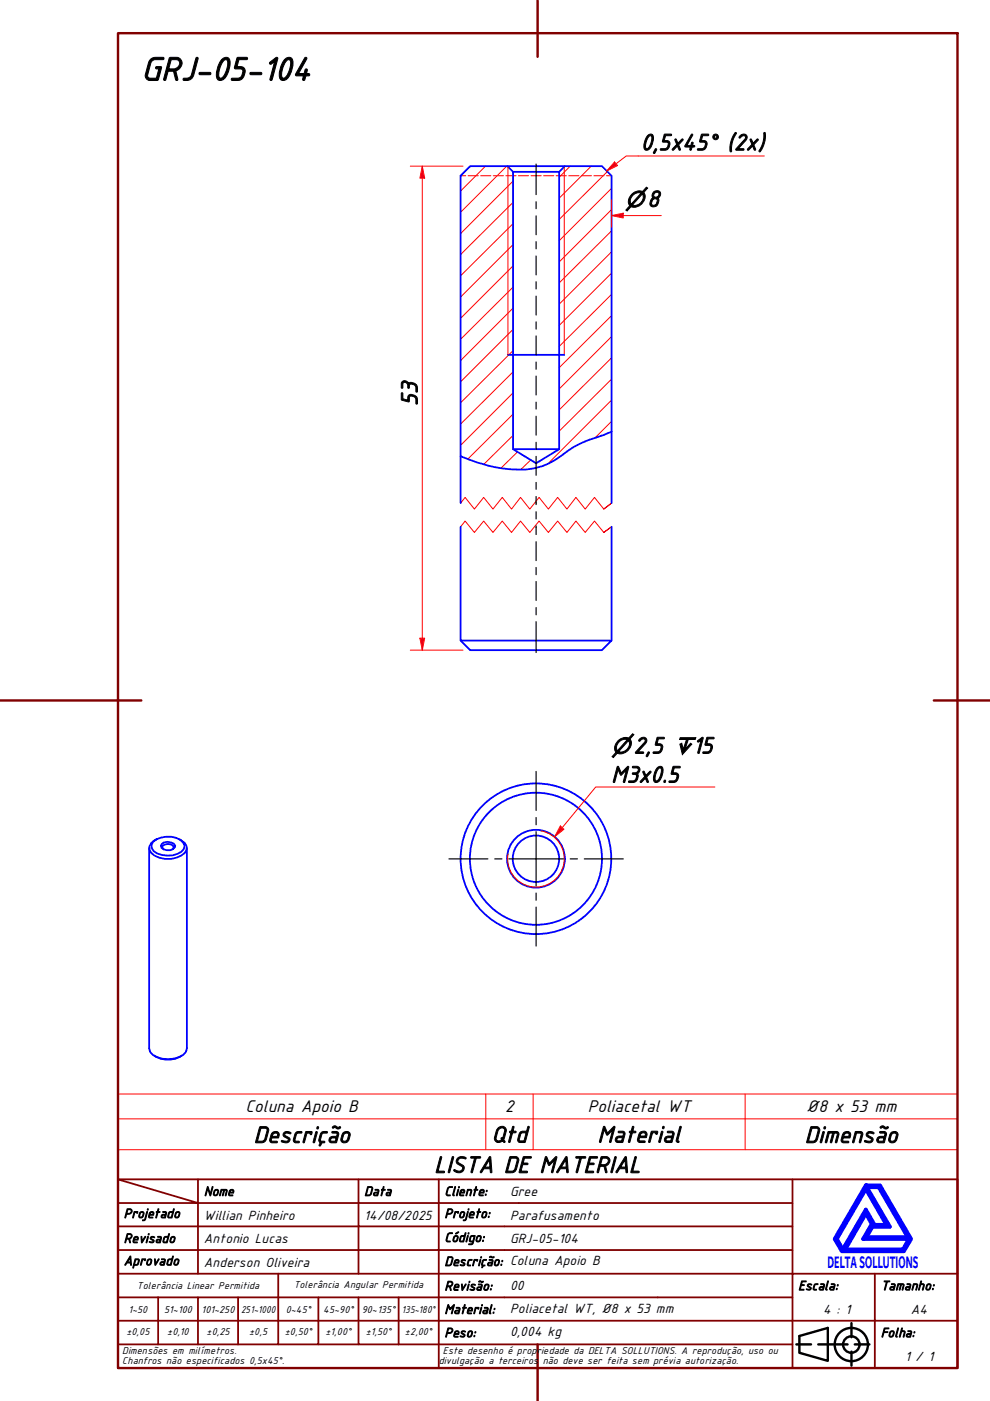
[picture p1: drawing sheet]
<svg xmlns="http://www.w3.org/2000/svg" width="210mm" height="297mm" viewBox="0 0 210 297" stroke-linecap="round" stroke-linejoin="round" font-family="sans-serif">
<!-- layer: Hatch (ABNT) -->
<g fill="none" stroke="#f00" stroke-width=".21">
<path d="M102.9 35.2l-5.2 5.3M107.4 35.2l-9.7 9.8M108.8 38.4l-11.1 11.1M120.9 35.2l-2.3 2.4M125.3 35.2l-6.7 6.8M128.8 36.4l-10.2 10.1M129.7 39.9l-11.1 11.1M108.8 56.4l-11.1 11.1M108.8 51.9l-11.1 11.1M108.8 47.4l-11.1 11.1M108.8 42.9l-11.1 11.1M129.7 57.9l-11.1 11.1"/>
<path d="M129.7 53.4l-11.1 11.1M129.7 48.9l-11.1 11.1M129.7 44.4l-11.1 11.1M108.8 78.9l-11.1 11M108.8 74.3l-11.1 11.1M108.8 69.8l-11.1 11.1M108.8 65.3l-11.1 11.1M108.8 60.9l-11.1 11M129.7 75.9l-11.1 11M129.7 71.4l-11.1 11.1M129.7 66.9l-11.1 11.1M129.7 62.4l-11.1 11.1"/>
<path d="M108.8 92.3l-6.2 6.2M108.8 87.8l-9.6 9.5M108.8 83.3l-11.1 11.1M109.7 95.8l-3.5 3.4M112.5 97.5l-2.1 2.1M129.7 89.3l-3.5 3.5M129.7 84.8l-13.6 13.5M129.7 80.4l-11.1 11"/>
</g>
<!-- layer: Hidden (ABNT) -->
<g fill="none" stroke="#f00" stroke-width=".21">
<path d="M97.7 37.3h1M99.3 37.3h2.1M101.9 37.3h2.2M104.6 37.3h2.1M107.3 37.3h2.1M109.9 37.3h2.2M112.6 37.3h2.1M115.3 37.3h2.1M117.9 37.3h2.2M120.6 37.3h2.1M123.3 37.3h2.1M125.9 37.3h2.2"/>
<path d="M128.6 37.3h1.1"/>
</g>
<!-- layer: Linha Corte (ABNT) -->
<path d="M97.7 111.7l.9-1.2 2 2.4 2-2.4 1.9 2.4 2-2.4 2 2.4 1.9-2.4 1.9 2.4 2-2.4 2 2.4 1.9-2.4 2 2.4 1.9-2.4 2 2.4 1.9-2.4 2 2.4 1.7-1.2-1.7 1.2M97.7 106.7l.9-1.2 2 2.4 2-2.4 1.9 2.4 2-2.4 2 2.4 1.9-2.4 1.9 2.4 2-2.4 2 2.4 1.9-2.4 2 2.4 1.9-2.4 2 2.4 1.9-2.4 2 2.4 1.7-1.2-1.7 1.2" fill="none" stroke="#f00" stroke-width=".21"/>
<!-- layer: Visible (ABNT) -->
<g fill="none" stroke="#00f" stroke-width=".38">
<path d="M107.6 35.2h12.2M108.8 36.4h9.8M107.7 75.2h11.9M108.8 95.2h9.8M129.7 91.6v-54.3l-2.1-2.1h-7.8l-1.2 1.2v58.8l-4.9 3-4.9-3v-58.8l-1.2-1.2h-7.9l-2 2.1v69.4M129.7 91.6l-1.7 .7a26.1 26.1 0 0 0-10.2 5.2 14.6 14.6 0 0 1-9.7 2 32.9 32.9 0 0 1-10.4-2.8M129.7 91.6v15.1M97.7 111.7v24.1h32l-2.1 2h-27.9l-2-2M129.7 111.7v24.1M31.6 179.8v42.4a2.82 2.82 0 0 0 2.8 2.3 6.1 6.1 0 0 0 4.5-.9l.5-.6 .2-.8v-42.4M32.4 178.5a4.9 4.9 0 0 1 6.5 .2l.2 .6-.1 .6a4.2 4.2 0 0 1-4.6 1.4 2.13 2.13 0 0 1-2.3-2.2zM33.1 178a1.8 1.8 0 0 0-1.4 1.5 1.8 1.8 0 0 0 1.1 1.9 5.6 5.6 0 0 0 6.4-.6 1.76 1.76 0 0 0-1.1-2.8"/>
<path d="M34.3 178.9a2.03 2.03 0 0 1 2.8 .3 1.36 1.36 0 0 1-1.7 1.1l-.7-.2-.5-.3-.1-.5zM34.7 180.1l-.3-.4 .1-.4a1.81 1.81 0 0 1 2.2 0l.1 .4-.2 .4M32.8 223.9a5.5 5.5 0 0 0 5.6 0"/>
<circle cx="113.6" cy="182.1" r="6.1"/>
<circle cx="113.6" cy="182.1" r="4.9"/>
<circle cx="113.6" cy="182.1" r="14"/>
<circle cx="113.6" cy="182.1" r="16"/>
</g>
<!-- layer: Visible Narrow (ABNT) -->
<path d="M107.7 35.4v39.8M119.6 35.4v39.8M114.7 176.2a6 6 0 0 1 4.8 6.9 6 6 0 0 1-6.9 4.9 6 6 0 0 1-4.9-7" fill="none" stroke="#f00" stroke-width=".21"/>
<path d="M25 237.2h178v-5.2h-178v11.8M103 232v11.8M113 232v11.8M158 232v11.8M203 237.2v6.6h-178M25 243.8v6.2h178v-6.2" fill="none" stroke="#f00" stroke-width=".21"/>
<!-- layer: Borda A3/A4 (ABNT) -->
<path d="M25 7h178v283.1h-178zM114 0v12.1M0 148.5h30M198 148.5h12M114 285v12" fill="none" stroke="#800000" stroke-width=".51"/>
<path d="M183.6 257.3l1.2 2.2-1.8 3.2h9.7l-1.2 2.2h-12.3zM183.6 252.1l4.4 7.6h-2.6l-1.8-3.2-4.9 8.4-1.3-2.2zM183.6 251.3h3l6.6 11.4-1.6 2.6h-13.1l-1.5-2.6zM183.8 251.7h2.5l6.2 10.6h-8.8l1.3-2.2h3.7zM185 259.7h.2l-.2 .2z" fill="none" stroke="#00f" stroke-width=".83"/>
<!-- layer: 0 -->
<path d="M178.5 265.3h13.1" fill="none" stroke="#000" stroke-width=".21"/>
<g fill="none" stroke="#800000" stroke-width=".38">
<path d="M25 250l17 5.1h-17M25 250h178v40.1h-178zM42 255.1h34v4.9h17M42 255.1v15M42 250v5.1M76 250v5.1h17v4.9M93 250v5.1h75M168 250v20.1h-143M25 260h51v10.1M25 275.1h17M33.5 275.1v9.9M50.5 275.1h-8.5v9.9"/>
<path d="M59 270.1v14.9h-8.5M67.5 275.1v9.9h-8.5M76 275.1v9.9h8.5M84.5 275.1v9.9M93 275.1h-42.5v9.9M93 260v5h-68M93 275.1v9.9h75M93 260h75M93 275.1h75M168 265h-75v10.1M185.5 270.1v9.9h17.5M203 270.1h-35v9.9h17.5v10.1"/>
<path d="M25 285h25.5M25 280h143v10.1M67.5 285h8.5M84.5 285h8.5v5.1"/>
</g>
<g fill="none" stroke="#000" stroke-width=".51">
<path d="M168.8 285h3.2M169.5 283.3l6-1.8v7l-6-1.7zM173.5 285h6.2M180.5 280.5v3M180.5 286.6v2.9M181.2 285h3.1"/>
<circle cx="180.5" cy="285.1" r="3.5"/>
<circle cx="180.5" cy="285.1" r="1.75"/>
</g>
<!-- layer: Linha de centro (ISO) -->
<g fill="none" stroke="#000" stroke-width=".25">
<path d="M113.7 34.8v6.5M113.7 42.8v1.4M113.7 45.8v4M113.7 51.2v1.6M113.7 54.3v4M113.7 59.7v1.6M113.7 62.8v4M113.7 68.2v1.6M113.7 71.2v4M113.7 76.8v1.5M113.7 79.7v4M113.7 85.3v1.4"/>
<path d="M113.7 88.3v4M113.7 93.8v1.4M113.7 96.8v4M113.7 102.3v1.4M113.7 105.3v1.7M113.7 108.5v1.5M113.7 111.5v1.8M113.7 114.9v4M113.7 120.3v1.5M113.7 123.3v4M113.7 128.8v1.6M113.7 131.8v6.6"/>
</g>
<!-- layer: Marca de centro (ISO) -->
<path d="M113.7 163.6v8.2M113.7 173.3v1.6M113.7 176.3v11.5M95.2 182.1h8.2M104.9 182.1h1.5M107.9 182.1h11.5M113.7 189.3v1.6M113.7 192.3v8.3M120.9 182.1h1.5M123.9 182.1h8.2" fill="none" stroke="#000" stroke-width=".25"/>
<path d="M89.5 135.3v2.5" fill="none" stroke="#f00" stroke-width=".21"/>
<path d="M89 135.3h1l-.5 2.5z" fill="#f00"/>
<path d="M89.5 35.2v2.6M89 135.3h1l-.5 2.5z" fill="none" stroke="#f00" stroke-width=".21"/>
<path d="M89.5 35.2l.5 2.6h-1z" fill="#f00"/>
<path d="M87 35.2h11.2M89.5 35.2l.5 2.6h-1zM89.5 37.8v97.5M129.7 45.7h2.4M87 137.8h11.2" fill="none" stroke="#f00" stroke-width=".21"/>
<path d="M129.7 45.7l2.4-.5v1z" fill="#f00"/>
<path d="M129.7 45.7l2.4-.5v1zM129.7 42.3v5.9M132.1 45.7h8.1" fill="none" stroke="#f00" stroke-width=".21"/>
<path d="M119.2 175.5l-1.6 1.9" fill="none" stroke="#f00" stroke-width=".21"/>
<path d="M118.8 175.1l.8 .7-2 1.6z" fill="#f00"/>
<path d="M130.6 34.7l-1.9 1.5M118.8 175.1l.8 .7-2 1.6zM151.6 166.9h-25.3l-7.1 8.6" fill="none" stroke="#f00" stroke-width=".21"/>
<path d="M130.3 34.3l.6 .8-2.2 1.1z" fill="#f00"/>
<path d="M130.3 34.3l.6 .8-2.2 1.1zM162.1 33.1h-29.3l-2.2 1.6" fill="none" stroke="#f00" stroke-width=".21"/>
<text font-size="7.6" x="30" y="17.1">GRJ-05-104</text>
<g font-size="5.3">
<text x="135.8" y="31.9">0,5x45° (2x)</text>
<text x="88.5" y="86.1" transform="rotate(-90 88.5 86.1)">53</text>
<text x="129.6" y="165.9">M3x0.5</text>
<text x="53.8" y="242.3">Descrição</text>
<text x="104.2" y="242.2">Qtd</text>
<text x="126.7" y="242.2">Material</text>
<text x="170.6" y="242.3">Dimensão</text>
<text x="92.1" y="248.7">LISTA DE MATERIAL</text>
</g>
<g font-size="4.8">
<text x="132.5" y="43.9">⌀8</text>
<text x="129.6" y="159.8">⌀2,5 ↧15</text>
</g>
<g font-size="3.9">
<text x="52.1" y="235.8">Coluna Apoio B</text>
<text x="107.1" y="235.8">2</text>
<text x="124.7" y="235.8">Poliacetal WT</text>
<text x="170.9" y="235.8">Ø8 x 53 mm</text>
</g>
<text font-size="3.8" fill="#00f" x="175.5" y="268.8">DELTASOLLUTIONS</text>
<g font-size="3">
<text x="43.2" y="253.5">Nome</text>
<text x="77.2" y="253.5">Data</text>
<text x="94.2" y="253.5">Cliente:</text>
<text x="108.1" y="253.5">Gree</text>
<text x="26.2" y="263.5">Revisado</text>
<text x="26.2" y="258.2">Projetado</text>
<text x="43.2" y="258.6">Willian Pinheiro</text>
<text x="43.2" y="263.5">Antonio Lucas</text>
<text x="77.2" y="258.6">14/08/2025</text>
<text x="94.2" y="263.3">Código:</text>
<text x="94.2" y="258.2">Projeto:</text>
<text x="108.1" y="263.5">GRJ-05-104</text>
<text x="108.1" y="258.6">Parafusamento</text>
<text x="26.2" y="268.3">Aprovado</text>
<text x="43.2" y="268.5">Anderson Oliveira</text>
<text x="94.2" y="268.4">Descrição: Coluna Apoio B</text>
<text x="94.2" y="273.6">Revisão:</text>
<text x="108.1" y="273.5">00</text>
<text x="169.2" y="273.5">Escala:</text>
<text x="186.8" y="273.5">Tamanho:</text>
<text x="94.2" y="278.6">Material:</text>
<text x="108.1" y="278.4">Poliacetal WT, Ø8 x 53 mm</text>
<text x="174.5" y="278.6">4 : 1</text>
<text x="193.1" y="278.6">A4</text>
<text x="94.2" y="283.5">Peso:</text>
<text x="108.1" y="283.3">0,004 kg</text>
<text x="186.8" y="283.5">Folha:</text>
<text x="191.9" y="288.5">1 / 1</text>
</g>
<g font-size="2.3">
<text x="29" y="273.4">Tolerância Linear Permitida</text>
<text x="62.3" y="273.2">Tolerância Angular Permitida</text>
<text x="27.2" y="278.3">1~50</text>
<text x="34.8" y="278.3">51~100</text>
<text x="42.7" y="278.3">101~250</text>
<text x="51.1" y="278.3">251~1000</text>
<text x="60.6" y="278.3">0~45°</text>
<text x="68.5" y="278.3">45~90°</text>
<text x="76.7" y="278.3">90~135°</text>
<text x="85.2" y="278.3">135~180°</text>
<text x="25.9" y="287.1">Dimensões em milímetros.</text>
<text x="26.8" y="283.1">±0,05</text>
<text x="35.4" y="283.1">±0,10</text>
<text x="43.8" y="283.1">±0,25</text>
<text x="52.8" y="283.1">±0,5</text>
<text x="60.4" y="283.1">±0,50°</text>
<text x="69" y="283.1">±1,00°</text>
<text x="77.5" y="283.1">±1,50°</text>
<text x="85.9" y="283.1">±2,00°</text>
<text x="93.9" y="287.1">Este desenho é propriedade da DELTA SOLLUTIONS. A reprodução, uso ou</text>
<text x="25.9" y="289.2">Chanfros não especificados 0,5x45°.</text>
<text x="93" y="289.2">divulgação a terceiros</text>
<text x="115.1" y="289.2">não deve ser feita sem prévia autorização.</text>
</g>
</svg>
